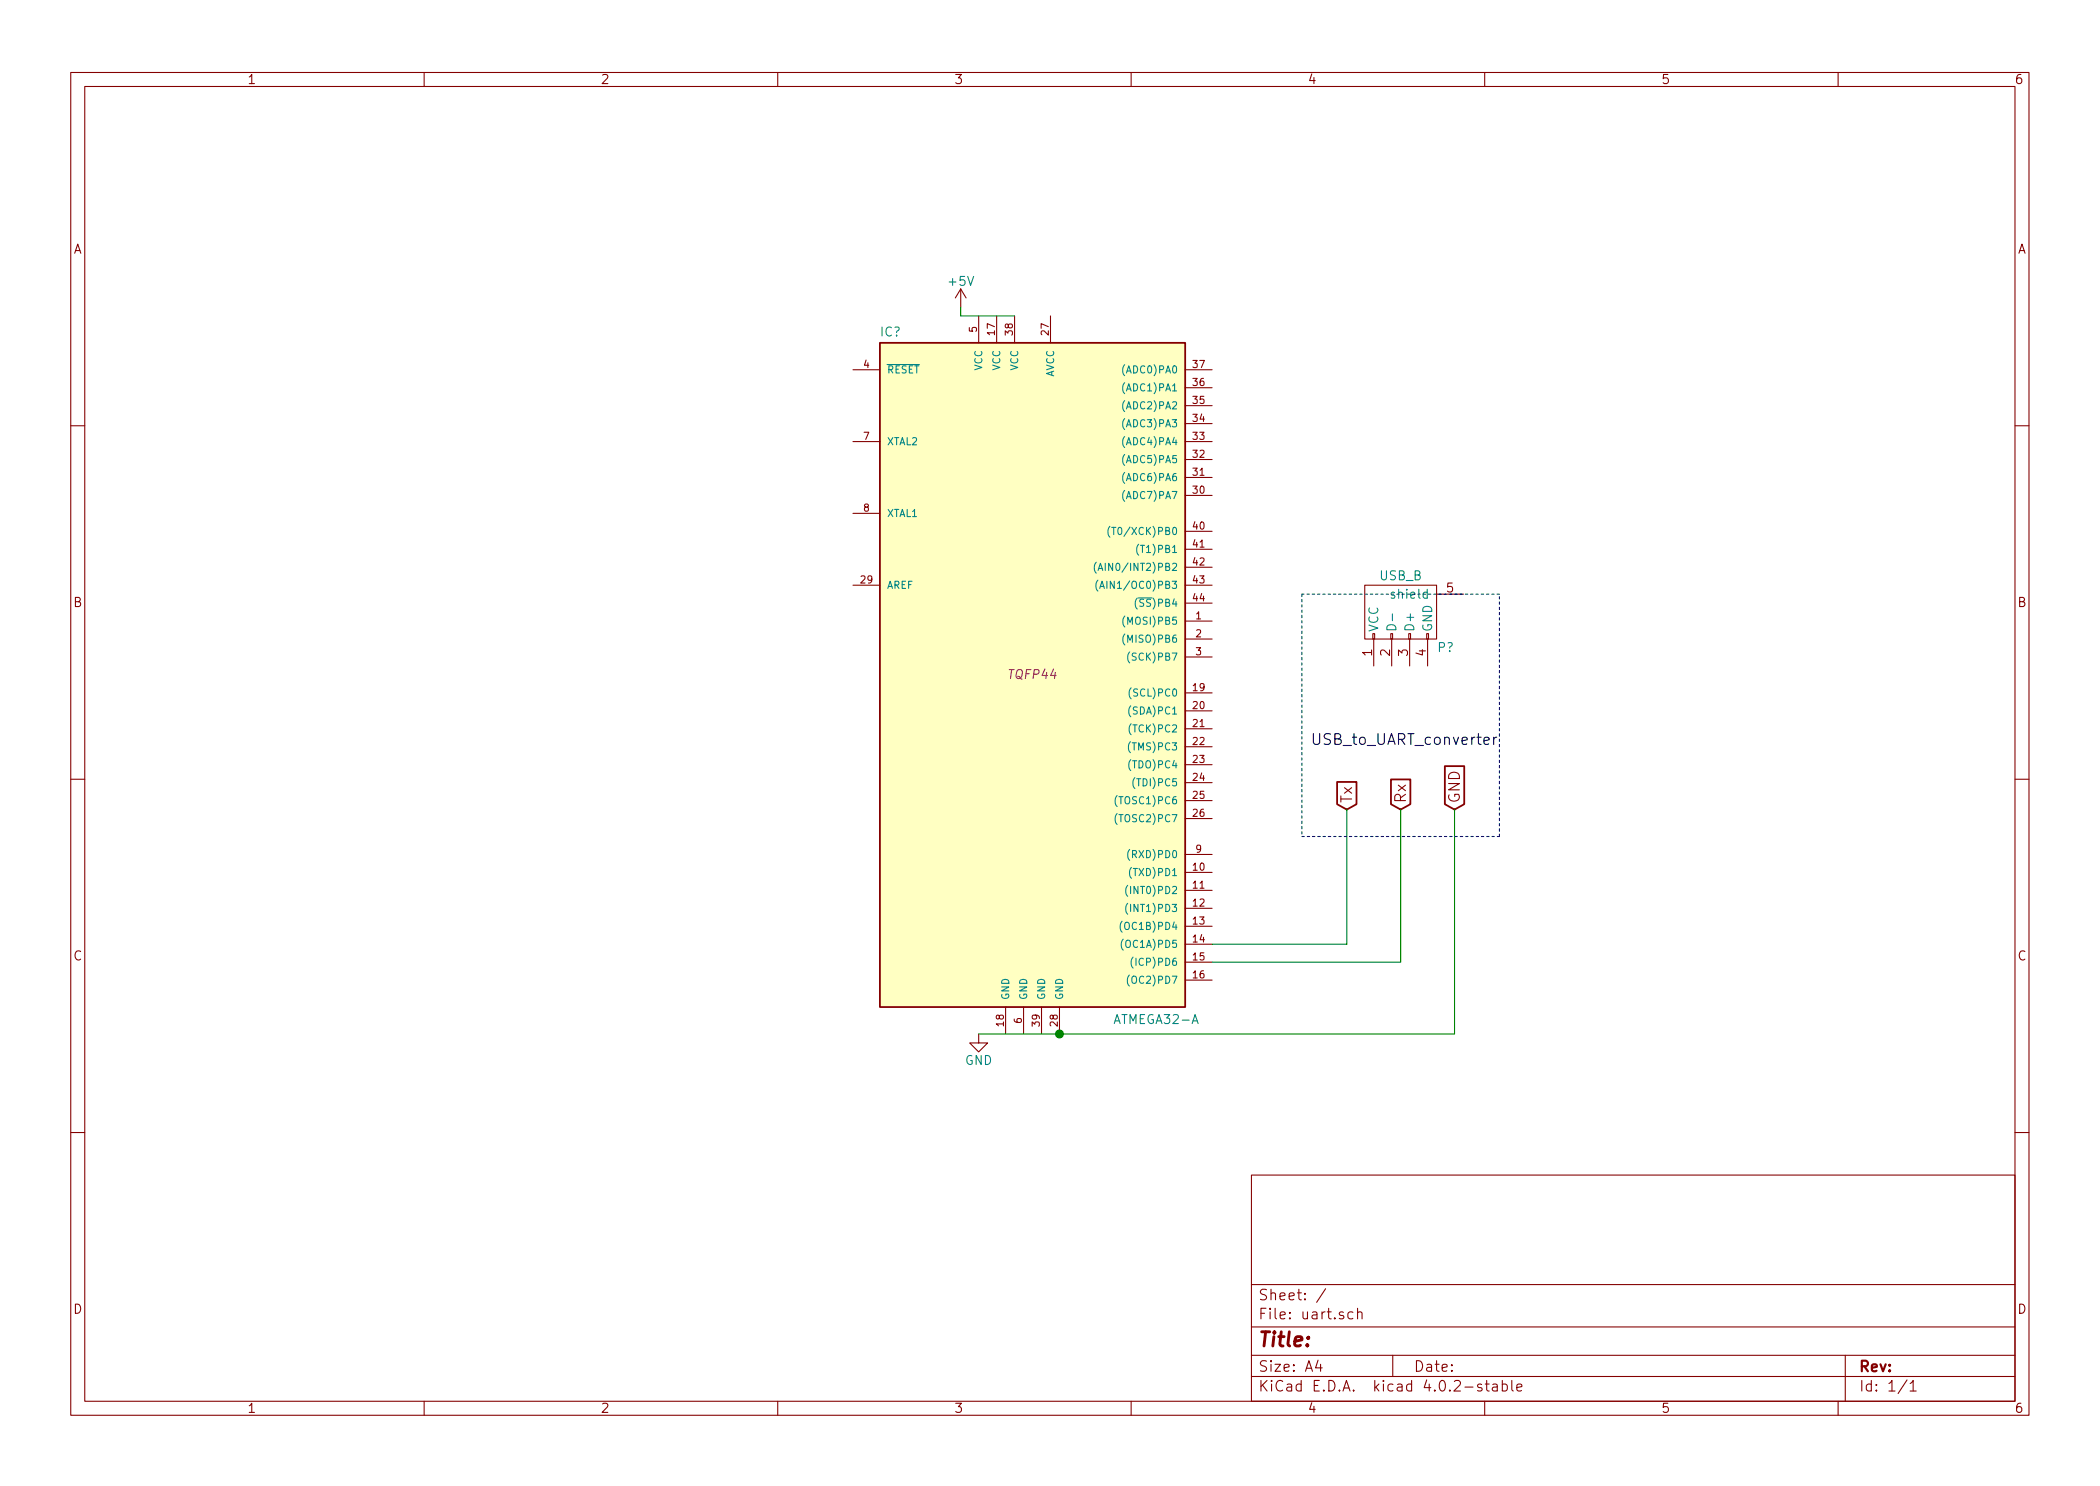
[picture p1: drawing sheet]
EESchema Schematic File Version 2
LIBS:power
LIBS:device
LIBS:transistors
LIBS:conn
LIBS:linear
LIBS:regul
LIBS:74xx
LIBS:cmos4000
LIBS:adc-dac
LIBS:memory
LIBS:xilinx
LIBS:microcontrollers
LIBS:dsp
LIBS:microchip
LIBS:analog_switches
LIBS:motorola
LIBS:texas
LIBS:intel
LIBS:audio
LIBS:interface
LIBS:digital-audio
LIBS:philips
LIBS:display
LIBS:cypress
LIBS:siliconi
LIBS:opto
LIBS:atmel
LIBS:contrib
LIBS:valves
EELAYER 25 0
EELAYER END
$Descr A4 11693 8268
encoding utf-8
Sheet 1 1
Title ""
Date ""
Rev ""
Comp ""
Comment1 ""
Comment2 ""
Comment3 ""
Comment4 ""
$EndDescr
$Comp
L ATMEGA32-A IC?
U 1 1
P 5750 3750
F 0 "IC?" H 4900 5630 50  0000 L BNN
F 1 "ATMEGA32-A" H 6200 1800 50  0000 L BNN
F 2 "TQFP44" H 5750 3750 50  0000 C CIN
F 3 "" H 5750 3750 50  0000 C CNN
	1    5750 3750
	1    0    0    -1  
$EndComp
$Comp
L GND #PWR?
U 1 1
P 5450 5750
F 0 "#PWR?" H 5450 5500 50  0001 C CNN
F 1 "GND" H 5450 5600 50  0000 C CNN
F 2 "" H 5450 5750 50  0000 C CNN
F 3 "" H 5450 5750 50  0000 C CNN
	1    5450 5750
	1    0    0    -1  
$EndComp
$Comp
L +5V #PWR?
U 1 1
P 5350 1700
F 0 "#PWR?" H 5350 1550 50  0001 C CNN
F 1 "+5V" H 5350 1840 50  0000 C CNN
F 2 "" H 5350 1700 50  0000 C CNN
F 3 "" H 5350 1700 50  0000 C CNN
	1    5350 1700
	1    0    0    -1  
$EndComp
Text GLabel 7500 4500 1    60   Input ~ 0
Tx
Text GLabel 7800 4500 1    60   Input ~ 0
Rx
Text GLabel 8100 4500 1    60   Input ~ 0
GND
$Comp
L USB_B P?
U 1 1
P 7850 3400
F 0 "P?" H 8050 3200 50  0000 C CNN
F 1 "USB_B" H 7800 3600 50  0000 C CNN
F 2 "" V 7800 3300 50  0000 C CNN
F 3 "" V 7800 3300 50  0000 C CNN
	1    7850 3400
	1    0    0    -1  
$EndComp
Wire Wire Line
	5450 5750 8100 5750
Wire Wire Line
	5350 1700 5350 1750
Wire Wire Line
	5350 1750 5650 1750
Wire Wire Line
	6750 5250 7500 5250
Wire Wire Line
	7500 5250 7500 4500
Wire Wire Line
	6750 5350 7800 5350
Wire Wire Line
	7800 5350 7800 4500
Wire Wire Line
	8100 5750 8100 4500
Connection ~ 5900 5750
Wire Notes Line
	7250 3300 7250 4650
Wire Notes Line
	7250 4650 8350 4650
Wire Notes Line
	8350 4650 8350 3300
Wire Notes Line
	8350 3300 7250 3300
Text Label 7300 4150 0    60   ~ 0
USB_to_UART_converter
$EndSCHEMATC
